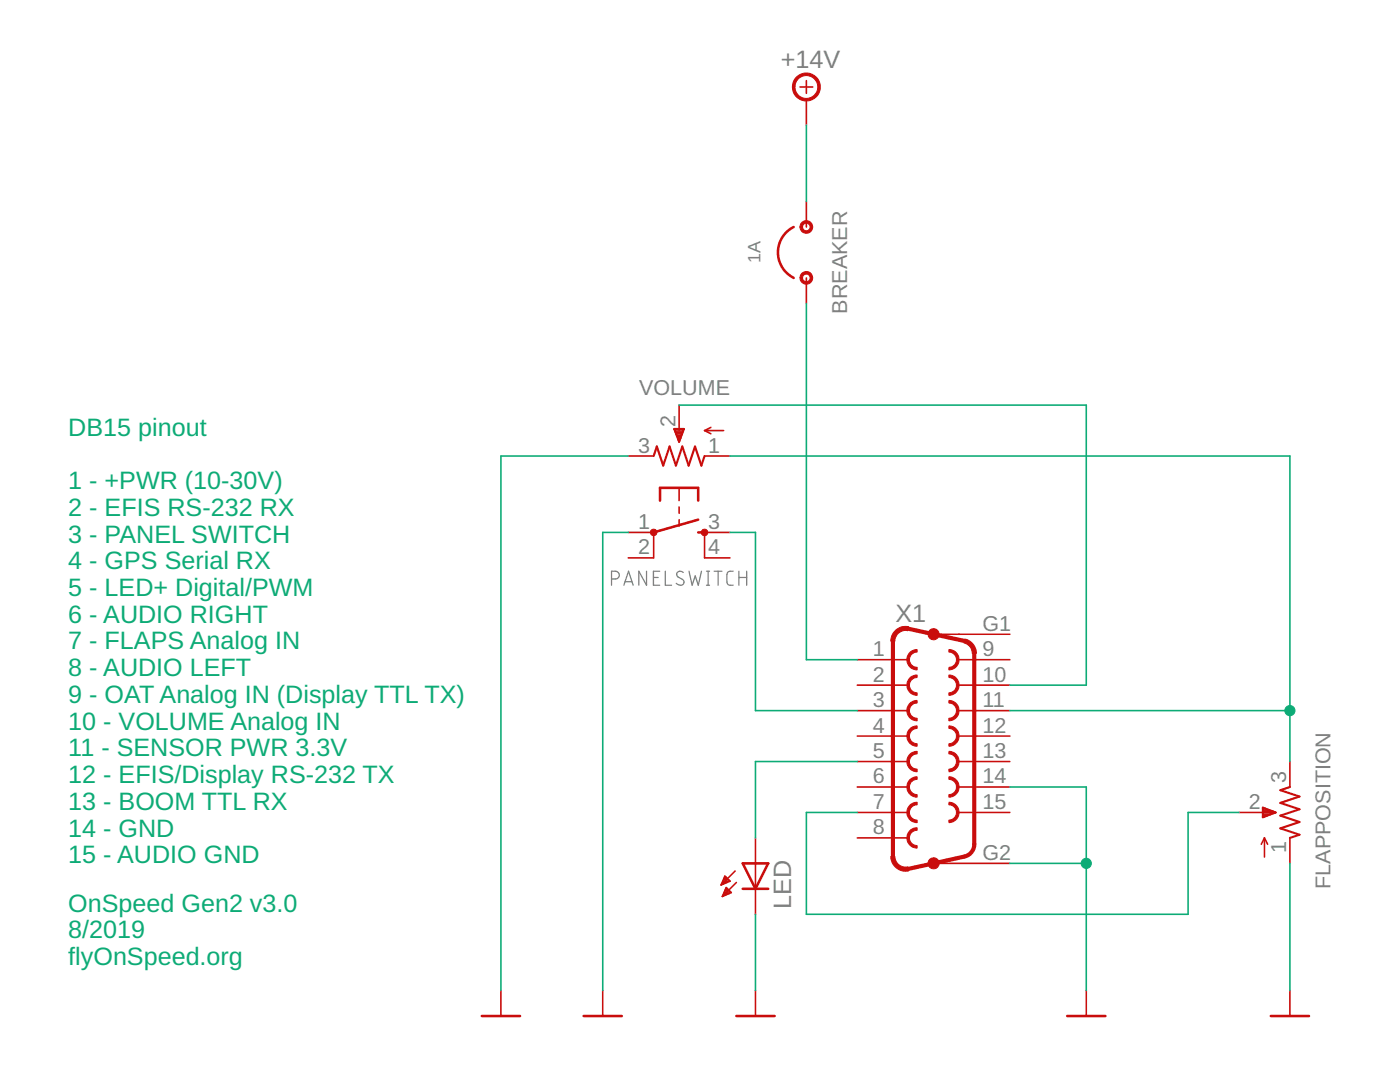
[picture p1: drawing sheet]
<svg xmlns="http://www.w3.org/2000/svg" width="279mm" height="216mm" viewBox="0 0 279 216" stroke-linecap="round" stroke-linejoin="round" font-family="sans-serif">
<g fill="none" stroke="#808080" stroke-width=".25">
<path d="M122 115.5h.8a.77 .77 0 0 0 .8-.7 .77 .77 0 0 0-.8-.8h-.8v2.8M124.5 116.8l.9-2.8 1 2.8M124.7 116.1h1.4M129 114v2.8l-1.5-2.8v2.8M130.4 115.2h.9M131.7 114h-1.3v2.8h1.3M132.8 114v2.8h1.2M136.4 114.2a.7 .7 0 0 0-1.1-.1 .7 .7 0 0 0 0 1l.9 .5a.67 .67 0 0 1 .2 1 .67 .67 0 0 1-1 .1l-.4-.3M137.5 114l.6 2.8 .6-1.9 .7 1.9 .6-2.8M141 114h.6M141 116.8h.6M141.3 114v2.8"/>
<path d="M142.5 114h1.6M143.3 114v2.8M146.3 114a1.13 1.13 0 0 0-1.1 .2l-.1 .4v1.8l.4 .4h.8M147.5 115.2h1.5M147.5 114v2.8M149 114v2.8"/>
</g>
<g fill="#c90d0c" stroke="#c90d0c" stroke-width=".2">
<path d="M181.7 130l.7-.3 .6-.1v.5a1.52 1.52 0 0 0-1.5 1.5 1.52 1.52 0 0 0 1.5 1.6v.5a2.05 2.05 0 0 1-1.9-1.4 2.05 2.05 0 0 1 .6-2.3z" fill-rule="evenodd"/>
<path d="M189.4 129.6a2.03 2.03 0 0 1 2 2 2.03 2.03 0 0 1-2 2.1v-.5a1.52 1.52 0 0 0 1.5-1.6 1.52 1.52 0 0 0-1.5-1.5z" fill-rule="evenodd"/>
<path d="M181.7 135.1l.7-.3 .6-.1v.5a1.52 1.52 0 0 0-1.5 1.5 1.52 1.52 0 0 0 1.5 1.5v.5a2.05 2.05 0 0 1-1.9-1.3 2.05 2.05 0 0 1 .6-2.3z" fill-rule="evenodd"/>
<path d="M189.4 134.7a2.03 2.03 0 0 1 2 2 2.03 2.03 0 0 1-2 2v-.5a1.52 1.52 0 0 0 1.5-1.5 1.52 1.52 0 0 0-1.5-1.5z" fill-rule="evenodd"/>
<path d="M181.7 140.2l.7-.4h.6v.5a1.52 1.52 0 0 0-1.5 1.5 1.52 1.52 0 0 0 1.5 1.5v.5a2.05 2.05 0 0 1-1.9-1.3 2.05 2.05 0 0 1 .6-2.3z" fill-rule="evenodd"/>
<path d="M189.4 139.8a2.03 2.03 0 0 1 2 2 2.03 2.03 0 0 1-2 2v-.5a1.52 1.52 0 0 0 1.5-1.5 1.52 1.52 0 0 0-1.5-1.5z" fill-rule="evenodd"/>
<path d="M181.7 145.3l.7-.4 .6-.1v.6a1.52 1.52 0 0 0-1.5 1.5 1.52 1.52 0 0 0 1.5 1.5v.5a2.05 2.05 0 0 1-1.9-1.3 2.05 2.05 0 0 1 .6-2.3z" fill-rule="evenodd"/>
<path d="M189.4 144.8a2.03 2.03 0 0 1 2 2.1 2.03 2.03 0 0 1-2 2v-.5a1.52 1.52 0 0 0 1.5-1.5 1.52 1.52 0 0 0-1.5-1.5z" fill-rule="evenodd"/>
<path d="M181.7 150.4l.7-.4 .6-.1v.5a1.52 1.52 0 0 0-1.5 1.6 1.52 1.52 0 0 0 1.5 1.5v.5a2.05 2.05 0 0 1-1.9-1.4 2.05 2.05 0 0 1 .6-2.2z" fill-rule="evenodd"/>
<path d="M189.4 149.9a2.03 2.03 0 0 1 2 2.1 2.03 2.03 0 0 1-2 2v-.5a1.52 1.52 0 0 0 1.5-1.5 1.52 1.52 0 0 0-1.5-1.6z" fill-rule="evenodd"/>
<path d="M181.7 155.4l.7-.3 .6-.1v.5a1.52 1.52 0 0 0-1.5 1.5 1.52 1.52 0 0 0 1.5 1.6v.5a2.05 2.05 0 0 1-1.9-1.4 2.05 2.05 0 0 1 .6-2.3z" fill-rule="evenodd"/>
<path d="M189.4 155a2.03 2.03 0 0 1 2 2 2.03 2.03 0 0 1-2 2.1v-.5a1.52 1.52 0 0 0 1.5-1.6 1.52 1.52 0 0 0-1.5-1.5z" fill-rule="evenodd"/>
<path d="M181.7 160.5l.7-.4h.6v.5a1.52 1.52 0 0 0-1.5 1.5 1.52 1.52 0 0 0 1.5 1.5v.5a2.05 2.05 0 0 1-1.9-1.3 2.05 2.05 0 0 1 .6-2.3z" fill-rule="evenodd"/>
<path d="M189.4 160.1a2.03 2.03 0 0 1 2 2 2.03 2.03 0 0 1-2 2v-.5a1.52 1.52 0 0 0 1.5-1.5 1.52 1.52 0 0 0-1.5-1.5z" fill-rule="evenodd"/>
<path d="M181.7 165.6l.7-.4h.6v.5a1.52 1.52 0 0 0-1.5 1.5 1.52 1.52 0 0 0 1.5 1.5v.5a2.05 2.05 0 0 1-1.9-1.3 2.05 2.05 0 0 1 .6-2.3z" fill-rule="evenodd"/>
<path d="M178.5 126l.4-.4a2.93 2.93 0 0 1 2.5-.5l-.2 .8a2.12 2.12 0 0 0-2.6 2h-.8v-.2a2.87 2.87 0 0 1 .7-1.7z" fill-rule="evenodd"/>
<path d="M192.5 127.5a2.92 2.92 0 0 1 2.4 2.9h-.9a2.1 2.1 0 0 0-1.6-2.1z" fill-rule="evenodd"/>
<path d="M177.8 170.9h.8a2.12 2.12 0 0 0 2.6 2.1l.2 .8a2.96 2.96 0 0 1-3.6-2.9z" fill-rule="evenodd"/>
<path d="M158.8 15.5a2.79 2.79 0 0 1 4.5 .3 2.79 2.79 0 0 1-1.6 4.2 2.79 2.79 0 0 1-3.6-2.6h.5a2.28 2.28 0 0 1 3.3-2.1 2.28 2.28 0 0 1 .4 3.8 2.28 2.28 0 0 1-3.6-1.3l-.1-.4h-.5a2.8 2.8 0 0 1 .7-1.9z" fill-rule="evenodd"/>
<path d="M160.1 54.5a1.27 1.27 0 0 1 1.9 .3 1.27 1.27 0 0 1-.7 1.9 1.27 1.27 0 0 1-1.6-1.2h.5a.76 .76 0 0 1 1.1-.7 .76 .76 0 0 1 .1 1.3 .76 .76 0 0 1-1.2-.4v-.2h-.5v-.4z" fill-rule="evenodd"/>
<path d="M160.1 44.3a1.27 1.27 0 0 1 1.9 .4 1.27 1.27 0 0 1-.7 1.8 1.27 1.27 0 0 1-1.6-1.2h.5a.76 .76 0 0 1 1.1-.7 .76 .76 0 0 1 .1 1.3 .76 .76 0 0 1-1.2-.4v-.2h-.5v-.4z" fill-rule="evenodd"/>
<circle cx="186.3" cy="126.5" r="1.12"/>
<circle cx="186.3" cy="172.3" r="1.12"/>
<circle cx="130.5" cy="106.2" r=".66"/>
<circle cx="140.6" cy="106.2" r=".66"/>
</g>
<path d="M178.2 127.9v43M181.3 125.5l11.1 2.4M194.4 130.4v38a2.51 2.51 0 0 1-2 2.5l-11.1 2.5" fill="none" stroke="#c90d0c" stroke-width=".83"/>
<g fill="none" stroke="#c90d0c" stroke-width=".32">
<path d="M159.7 17.4h2.5M160.9 16.1v2.5M160.9 19.9v5.1M160.9 40.2v5.1M160.9 55.5v5M125.4 91h5.1M134.6 85.6h1.9l-1 2.5zM134.6 85.7h1.8M134.7 86h1.6M134.8 86.3h1.4M134.9 86.6h1.2M135 86.8h1"/>
<path d="M135.1 87.1h.8M135.3 87.4h.5M135.3 87.7h.4M135.4 87.9h.2M135.5 80.8v5.1M135.5 97.3v2.6M140.6 85.9h3.8M140.6 85.9l1.3 .7M140.6 91h5.1M141.9 85.3l-1.3 .6M125.4 106.2h5.1v5.1h-5.1M135.5 101.2v1.2"/>
<path d="M135.5 103.7v1.3M145.7 106.2h-5.1v5.1h5.1M171.1 131.6h10.2M171.1 136.7h10.2M186.3 126.6h15.2M191.4 131.6h10.1M191.4 136.7h10.1M171.1 141.8h10.2M171.1 146.9h10.2M171.1 152h10.2M171.1 157h10.2M191.4 141.8h10.1"/>
<path d="M191.4 146.9h10.1M191.4 152h10.1M191.4 157h10.1M257.4 152v5M144 176.4h.4M144.1 176.1h.9M144.2 178.8h.1M144.2 175.8h1.5M144.3 178.6h.6M144.4 175.6h1M144.4 178.3h1.1M144.5 175.3h.7"/>
<path d="M144.5 178h1.4M144.6 175h.3M144.7 177.8h.9M144.8 177.5h.5M144.9 177.2h.1M144.9 177.1l1 1-1.7 .8zM145.7 175.8l-1-1-.8 1.8M145.7 175.8l-1.8 .8M146.7 173.8l-2.8 2.8M147 176.1l-2.8 2.8M150.8 167.2v15.2M171.1 162.1h10.2"/>
<path d="M171.1 167.2h10.2M186.3 172.3h15.2M191.4 162.1h10.1M247.3 162.1h5M252 161.2l2.6 .9-2.6 1zM252 163h.2M252 162.7h.9M252 162.5h1.6M252 162.2h2.4M252 161.9h2M252 161.6h1.3M252 161.4h.6"/>
<path d="M252.3 167.2v3.8M252.3 167.2l-.6 1.3M252.3 167.2l.7 1.3M257.4 167.2v5.1M100 197.7v5M120.3 197.7v5M150.8 197.7v5M216.8 197.7v5M257.4 197.7v5"/>
</g>
<path d="M158.4 45.3a5.7 5.7 0 0 0-3.2 5.1 5.7 5.7 0 0 0 3.2 5.1M131.7 99.9v-2.6h7.6v2.6M139.3 106.2h1.3M139.3 103.7l-8.8 2.5M148.2 172.3h5.1l-2.5 5.1zM148.2 177.4h5.1M96.2 202.7h7.6M116.5 202.7h7.6M147 202.7h7.6M213 202.7h7.6M253.6 202.7h7.6" fill="none" stroke="#c90d0c" stroke-width=".51"/>
<path d="M130.5 91l.6-1.9 1.3 3.8 1.2-3.8 1.3 3.8 1.3-3.8 1.2 3.8 1.3-3.8 1.3 3.8 .6-1.9M134.6 85.6h1.9l-1 2.5zM257.4 157l-1.9 .7 3.8 1.2-3.8 1.3 3.8 1.3-3.8 1.3 3.8 1.2-3.8 1.3 3.8 1.3-1.9 .6M252 161.2l2.6 .9-2.6 1z" fill="none" stroke="#c90d0c" stroke-width=".42"/>
<g fill="none" stroke="#0dab76" stroke-width=".32">
<path d="M160.9 25v15.2M160.9 60.5v71.1h10.2M125.4 91h-25.4v106.7M135.5 80.8h81.3v55.9h-15.3M145.7 91h111.7v61M125.4 106.2h-5.1v91.5M145.7 106.2h5.1v35.6h20.3M171.1 152h-20.3v15.2M201.5 157h15.3v40.7M201.5 141.8h55.9M171.1 162.1h-10.2v20.3h76.2v-20.3h10.2M201.5 172.3h15.3"/>
<path d="M257.4 172.3v25.4M150.8 182.4v15.3"/>
</g>
<g fill="#0dab76" stroke="#0dab76" stroke-width=".2">
<circle cx="216.8" cy="172.3" r="1.02"/>
<circle cx="257.4" cy="141.8" r="1.02"/>
</g>
<g font-size="5" fill="#808080">
<text x="155.8" y="13.5">+14V</text>
<text x="178.7" y="124">X1</text>
<text x="157.9" y="181.4" transform="rotate(-90 157.9 181.4)">LED</text>
</g>
<g font-size="5" fill="#0dab76">
<text x="13.6" y="86.9">DB15 pinout</text>
<text x="13.6" y="97.6">1 - +PWR (10-30V)</text>
<text x="13.6" y="102.9">2 - EFIS RS-232 RX</text>
<text x="13.6" y="108.3">3 - PANEL SWITCH</text>
<text x="13.6" y="113.6">4 - GPS Serial RX</text>
<text x="13.6" y="118.9">5 - LED+ Digital/PWM</text>
<text x="13.6" y="124.3">6 - AUDIO RIGHT</text>
<text x="13.6" y="129.6">7 - FLAPS Analog IN</text>
<text x="13.6" y="134.9">8 - AUDIO LEFT</text>
<text x="13.6" y="140.3">9 - OAT Analog IN (Display TTL TX)</text>
<text x="13.6" y="145.6">10 - VOLUME Analog IN</text>
<text x="13.6" y="150.9">11 - SENSOR PWR 3.3V</text>
<text x="13.6" y="156.3">12 - EFIS/Display RS-232 TX</text>
<text x="13.6" y="161.6">13 - BOOM TTL RX</text>
<text x="13.6" y="166.9">14 - GND</text>
<text x="13.6" y="172.3">15 - AUDIO GND</text>
<text x="13.6" y="181.9">OnSpeed Gen2 v3.0</text>
<text x="13.6" y="187.3">8/2019</text>
<text x="13.6" y="192.6">flyOnSpeed.org</text>
</g>
<g font-size="4.3" fill="#808080">
<text x="169.1" y="62.6" transform="rotate(-90 169.1 62.6)">BREAKER</text>
<text x="127.5" y="78.8">VOLUME</text>
<text x="134.8" y="85.2" transform="rotate(-90 134.8 85.2)">2</text>
<text x="127.3" y="90.3">3</text>
<text x="141.3" y="90.3">1</text>
<text x="127.3" y="105.5">1</text>
<text x="141.3" y="105.5">3</text>
<text x="127.3" y="110.6">2</text>
<text x="141.3" y="110.6">4</text>
<text x="196.1" y="125.8">G1</text>
<text x="174.2" y="130.9">1</text>
<text x="196.1" y="130.9">9</text>
<text x="174.2" y="136">2</text>
<text x="196.1" y="136">10</text>
<text x="174.2" y="141.1">3</text>
<text x="196.1" y="141.1">11</text>
<text x="174.2" y="146.2">4</text>
<text x="196.1" y="146.2">12</text>
<text x="174.2" y="151.2">5</text>
<text x="196.1" y="151.2">13</text>
<text x="174.2" y="156.3">6</text>
<text x="174.2" y="161.4">7</text>
<text x="196.1" y="156.3">14</text>
<text x="196.1" y="161.4">15</text>
<text x="249.2" y="161.4">2</text>
<text x="256.7" y="156.3" transform="rotate(-90 256.7 156.3)">3</text>
<text x="174.2" y="166.5">8</text>
<text x="196.1" y="171.6">G2</text>
<text x="256.7" y="170.3" transform="rotate(-90 256.7 170.3)">1</text>
<text x="265.6" y="177.3" transform="rotate(-90 265.6 177.3)">FLAPPOSITION</text>
</g>
<text font-size="3.6" fill="#808080" x="151.8" y="52.4" transform="rotate(-90 151.8 52.4)">1A</text>
</svg>
